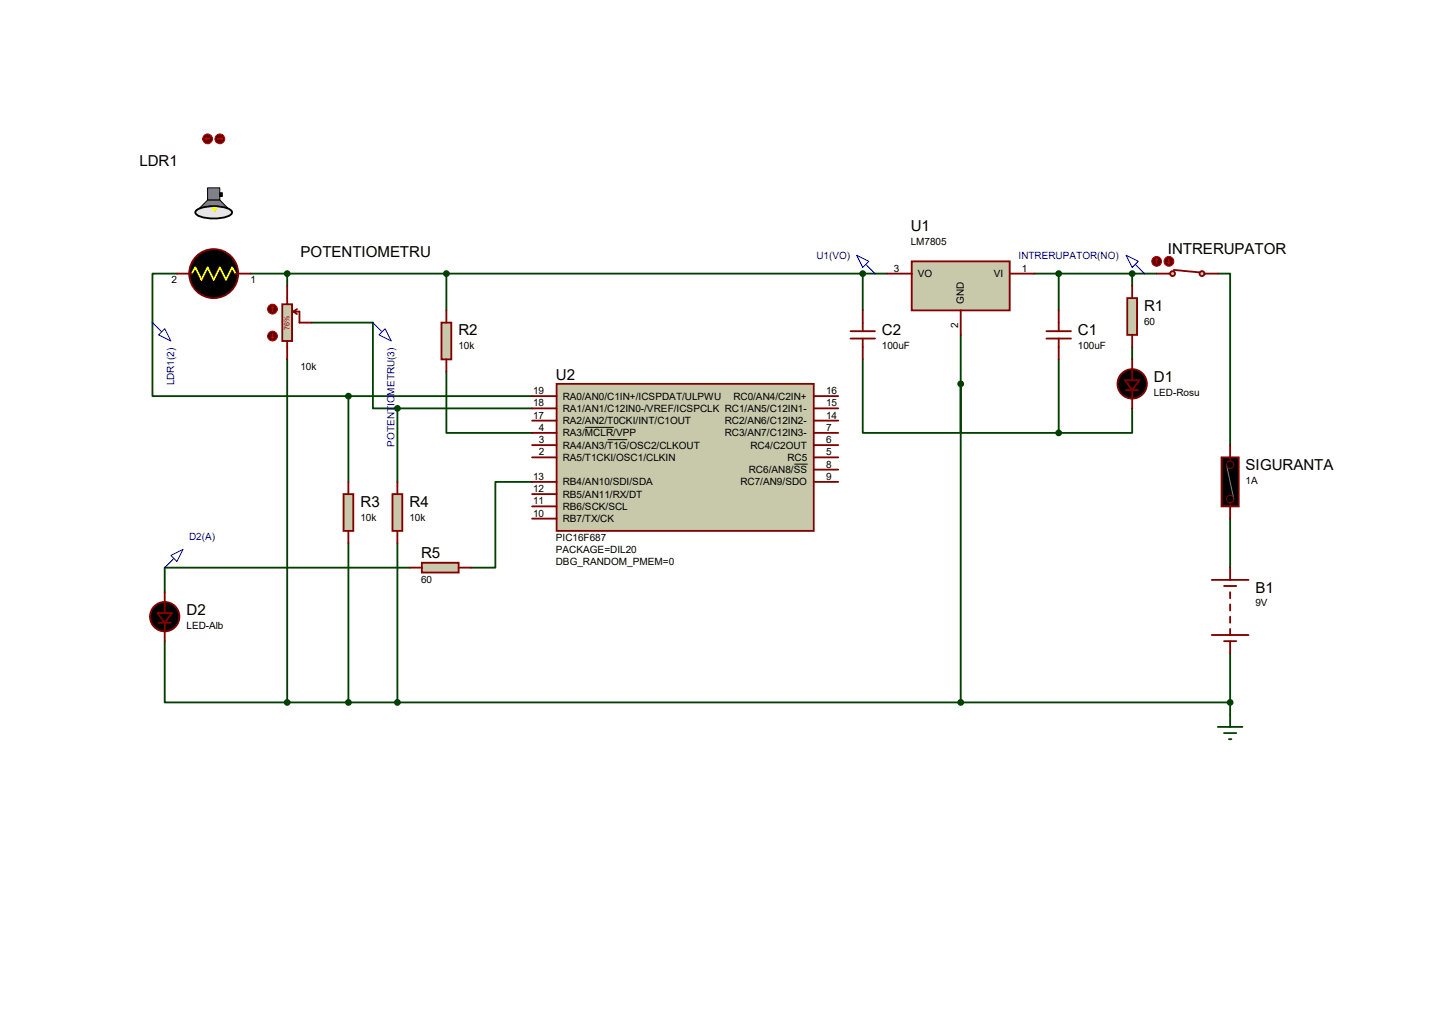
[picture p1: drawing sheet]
<svg xmlns="http://www.w3.org/2000/svg" width="297mm" height="210mm" viewBox="0 0 297 210" stroke-linecap="round" stroke-linejoin="round" font-family="sans-serif">
<g fill="none" stroke="#004000" stroke-width=".38">
<path d="M36.7 56.7h-5.1v25.4h40.7M51.9 56.7h132.1M59.6 56.7v2.6M92.6 56.7v7.6M178.9 56.7v7.6M214.5 56.7h25.4M219.6 56.7v7.6M234.8 56.7v2.6M252.6 56.7h2.5v35.6M59.6 74.5v71.1M64.6 66.9h12.7v17.8h5.1M92.6 77v12.7h17.8"/>
<path d="M178.9 74.5v15.2h20.4v-10.1v10.1h20.3M199.3 69.4v76.2M219.6 74.5v15.2M234.8 72v2.5M72.3 82.1h38.1M72.3 82.1v17.8M82.4 84.7v15.2M82.4 84.7h28M110.4 99.9h-7.7v17.8h-5M234.8 84.7v5h-15.2M72.3 112.6v33M82.4 112.6v33"/>
<path d="M85 117.7h-50.8v5.1M255.1 107.5v10.2M34.2 132.9v12.7h25.4M255.1 135.5v15.2M59.6 145.6h195.5M252.6 150.7h5.1M253.9 152h2.5M254.9 153.2h.5"/>
</g>
<path d="M255.1 92.3v2.5M255.1 105v2.5M255.1 117.7v2.5M251.3 120.2h7.7M251.3 131.7h7.7M253.9 121.5h2.5M253.9 132.9h2.5M255.1 122.8v1.2M255.1 125.3v1.3M255.1 127.8v1.3M255.1 130.4v1.3M255.1 132.9v2.6" fill="none" stroke="#800000" stroke-width=".38"/>
<path d="M253.4 94.8h3.5v10.2h-3.5z" fill="#000" stroke="#800000" stroke-width=".38"/>
<path d="M254.4 96.4l1.5 7.1" fill="none" stroke="#808080" stroke-width=".21"/>
<g fill="none" stroke="#800000" stroke-width=".21">
<path d="M255.1 94.8v.8M255.1 104.2v.8"/>
<circle cx="255.1" cy="96.4" r=".76"/>
<circle cx="255.1" cy="103.5" r=".76"/>
</g>
<g fill="#c8c8aa" stroke="#800000" stroke-width=".38">
<circle cx="243.2" cy="56.7" r=".51"/>
<circle cx="249.3" cy="56.7" r=".51"/>
</g>
<path d="M239.9 56.7h2.8M243.5 56l5.3 .5M249.8 56.7h2.8" fill="none" stroke="#800000" stroke-width=".38"/>
<circle cx="242.4" cy="54.2" r="1.02" fill="#400000" stroke="#f00" stroke-width=".21"/>
<path d="M242.2 54.4l.2 .3M242.4 53.7v1M242.7 54.4l-.3 .3" fill="none" stroke="#f00" stroke-width=".21"/>
<circle cx="239.9" cy="54.2" r="1.02" fill="#400000" stroke="#f00" stroke-width=".21"/>
<path d="M239.9 53.7l.3 .2M239.9 53.7l-.3 .2M239.9 53.7v1" fill="none" stroke="#f00" stroke-width=".21"/>
<path d="M189.1 54.2h20.3v10.1h-20.3z" fill="#c8c8aa" stroke="#800000" stroke-width=".38"/>
<path d="M184 56.7h5.1M209.4 56.7h5.1M176.4 70.2h5.1M176.4 68.7h5.1M178.9 64.3v4.4M178.9 70.2v4.3M199.3 64.3v5.1M217 70.2h5.1M217 68.7h5.1M219.6 64.3v4.4M219.6 70.2v4.3" fill="none" stroke="#800000" stroke-width=".38"/>
<g fill="#004000" stroke="#004000" stroke-width=".38">
<circle cx="255.1" cy="145.6" r=".51"/>
<circle cx="199.3" cy="79.6" r=".51"/>
<circle cx="219.6" cy="56.7" r=".51"/>
</g>
<path d="M177.7 52.9l2.5 1.3-1.3 1.3zM179.7 54.9l1.8 1.8M233.6 52.9l2.5 1.3-1.3 1.3zM235.6 54.9l1.8 1.8" fill="none" stroke="#0000c0" stroke-width=".21"/>
<path d="M115.4 79.6h53.4v30.5h-53.4z" fill="#c8c8aa" stroke="#800000" stroke-width=".38"/>
<g fill="none" stroke="#800000" stroke-width=".38">
<path d="M110.4 82.1h5M110.4 84.7h5M110.4 87.2h5M110.4 89.7h5M110.4 92.3h5M110.4 94.8h5M110.4 99.9h5M168.8 82.1h5.1M168.8 84.7h5.1M168.8 87.2h5.1M168.8 89.7h5.1M168.8 92.3h5.1"/>
<path d="M168.8 94.8h5.1M168.8 97.4h5.1M168.8 99.9h5.1M110.4 107.5h5M110.4 102.4h5M110.4 105h5"/>
</g>
<path d="M121.4 88.6h5.9M126 91.1h4.1M164.8 96.2h2.7" fill="none" stroke="#000" stroke-width=".21"/>
<path d="M233.8 61.8h2v7.6h-2z" fill="#c8c8aa" stroke="#800000" stroke-width=".38"/>
<path d="M234.8 59.3v2.5M234.8 69.4v2.6M234.8 74.5v4.3M233.6 80.9h2.5M234.8 80.9v3.8" fill="none" stroke="#800000" stroke-width=".38"/>
<g fill="#000" stroke="#800000" stroke-width=".38">
<path d="M233.3 78.8h3l-1.5 2.1z"/>
<circle cx="234.8" cy="79.6" r="3"/>
</g>
<g fill="#004000" stroke="#004000" stroke-width=".38">
<circle cx="234.8" cy="56.7" r=".51"/>
<circle cx="219.6" cy="89.7" r=".51"/>
</g>
<path d="M91.6 66.9h2v7.6h-2z" fill="#c8c8aa" stroke="#800000" stroke-width=".38"/>
<path d="M92.6 64.3v2.6M92.6 74.5v2.5" fill="none" stroke="#800000" stroke-width=".38"/>
<circle cx="178.9" cy="56.7" r=".51" fill="#004000" stroke="#004000" stroke-width=".38"/>
<circle cx="44.3" cy="56.7" r="5.1" fill="#000" stroke="#800000" stroke-width=".38"/>
<g fill="#808080" stroke="#000" stroke-width=".21">
<path d="M43.1 38.9h2.5v2.6h-2.5z"/>
<path d="M40.6 43.7l-.1 .3 2.6-2.5h2.5l2.5 2.5a1.6 1.6 0 0 0-1.4-1 8.8 8.8 0 0 0-5.8 .5z"/>
</g>
<path d="M40.6 43.7a7.3 7.3 0 0 1 6.1-.7 1.6 1.6 0 0 1 1.4 1 1.56 1.56 0 0 1-1.4 1 9 9 0 0 1-5.8-.4l-.4-.6z" fill="#e6e6e6" stroke="#000" stroke-width=".38"/>
<path d="M44.1 43h.7l-.1 .7-.1 .1a.67 .67 0 0 1-.5-.8z" fill="#ff0" stroke="#ff0" stroke-width=".21"/>
<path d="M45.6 40h.5v.7h-.5z" fill="#000" stroke="#000" stroke-width=".21"/>
<path d="M39.8 56.7l.7-1.2 1.3 2.5 1.3-2.5 1.2 2.5 1.3-2.5 1.3 2.5 1.2-2.5 .8 1.2" fill="none" stroke="#f1fc27" stroke-width=".38"/>
<path d="M36.7 56.7h3.1M48.9 56.7h3" fill="none" stroke="#800000" stroke-width=".38"/>
<circle cx="45.6" cy="28.8" r="1.02" fill="#400000" stroke="#f00" stroke-width=".21"/>
<path d="M45.1 28.8h1M45.8 28.5l.3 .3M46.1 28.8l-.3 .2" fill="none" stroke="#f00" stroke-width=".21"/>
<circle cx="43.1" cy="28.8" r="1.02" fill="#400000" stroke="#f00" stroke-width=".21"/>
<path d="M42.5 28.8l.3 .2M42.5 28.8h1.1M42.8 28.5l-.3 .3" fill="none" stroke="#f00" stroke-width=".21"/>
<g fill="#004000" stroke="#004000" stroke-width=".38">
<circle cx="92.6" cy="56.7" r=".51"/>
<circle cx="199.3" cy="145.6" r=".51"/>
</g>
<path d="M71.2 102.4h2.1v7.7h-2.1z" fill="#c8c8aa" stroke="#800000" stroke-width=".38"/>
<path d="M72.3 99.9v2.5M72.3 110.1v2.5" fill="none" stroke="#800000" stroke-width=".38"/>
<path d="M81.4 102.4h2v7.7h-2z" fill="#c8c8aa" stroke="#800000" stroke-width=".38"/>
<path d="M82.4 99.9v2.5M82.4 110.1v2.5" fill="none" stroke="#800000" stroke-width=".38"/>
<g fill="#004000" stroke="#004000" stroke-width=".38">
<circle cx="82.4" cy="145.6" r=".51"/>
<circle cx="72.3" cy="82.1" r=".51"/>
<circle cx="82.4" cy="84.7" r=".51"/>
</g>
<path d="M31.6 66.9l1.8 1.8M32.9 69.4l1.3-1.2 1.2 2.5zM77.3 66.9l1.8 1.8M78.6 69.4l1.3-1.2 1.3 2.5z" fill="none" stroke="#0000c0" stroke-width=".21"/>
<path d="M58.5 63.1h2.1v7.6h-2.1z" fill="#c8c8aa" stroke="#800000" stroke-width=".38"/>
<path d="M59.6 59.3v3.8M59.6 70.7v3.8M60.8 64.6l.8 .5M60.8 64.6h1.3v2.3h2.5M61.6 64.1l-.8 .5" fill="none" stroke="#800000" stroke-width=".38"/>
<circle cx="56.5" cy="64.1" r="1.02" fill="#400000" stroke="#f00" stroke-width=".21"/>
<path d="M56.5 63.6l-.2 .2M56.5 63.6l.3 .2M56.5 63.6v1" fill="none" stroke="#f00" stroke-width=".21"/>
<circle cx="56.5" cy="69.7" r="1.02" fill="#400000" stroke="#f00" stroke-width=".21"/>
<path d="M56.3 69.9l.2 .3M56.5 69.2v1M56.8 69.9l-.3 .3" fill="none" stroke="#f00" stroke-width=".21"/>
<g fill="#004000" stroke="#004000" stroke-width=".38">
<circle cx="59.6" cy="56.7" r=".51"/>
<circle cx="72.3" cy="145.6" r=".51"/>
</g>
<g fill="#000" stroke="#800000" stroke-width=".38">
<path d="M32.6 127.1h3.1l-1.5 2z"/>
<circle cx="34.2" cy="127.8" r="3"/>
</g>
<path d="M32.9 129.1h2.5M34.2 122.8v4.3M34.2 129.1v3.8" fill="none" stroke="#800000" stroke-width=".38"/>
<path d="M87.5 116.7h7.6v2h-7.6z" fill="#c8c8aa" stroke="#800000" stroke-width=".38"/>
<path d="M85 117.7h2.5M95.1 117.7h2.6" fill="none" stroke="#800000" stroke-width=".38"/>
<circle cx="59.6" cy="145.6" r=".51" fill="#004000" stroke="#004000" stroke-width=".38"/>
<path d="M35.4 115.1l2.6-1.2-1.3 2.5zM35.9 115.9l-1.7 1.8" fill="none" stroke="#0000c0" stroke-width=".21"/>
<g font-size="3.1">
<text x="28.9" y="34.4">LDR1</text>
<text x="188.9" y="48">U1</text>
<text x="62.3" y="53.3">POTENTIOMETRU</text>
<text x="242.2" y="52.6">INTRERUPATOR</text>
<text x="237.3" y="64.5">R1</text>
<text x="95.1" y="69.6">R2</text>
<text x="182.9" y="69.6">C2</text>
<text x="223.6" y="69.6">C1</text>
<text x="115.3" y="78.7">U2</text>
<text x="239.3" y="79.2">D1</text>
<text x="258.4" y="97.5">SIGURANTA</text>
<text x="74.8" y="105.1">R3</text>
<text x="84.9" y="105.1">R4</text>
<text x="87.3" y="115.8">R5</text>
<text x="260.4" y="122.9">B1</text>
<text x="38.7" y="127.4">D2</text>
</g>
<g font-size="2.1" fill="#0000c0">
<text x="169.3" y="53.6">U1(VO)</text>
<text x="211.2" y="53.6">INTRERUPATOR(NO)</text>
<text x="36.1" y="79.9" transform="rotate(-90 36.1 79.9)">LDR1(2)</text>
<text x="81.8" y="92.6" transform="rotate(-90 81.8 92.6)">POTENTIOMETRU(3)</text>
<text x="39.2" y="112.1">D2(A)</text>
</g>
<g font-size="2.1">
<text x="188.9" y="50.8">LM7805</text>
<text x="35.6" y="58.6">2</text>
<text x="51.9" y="58.6">1</text>
<text x="185.4" y="56.3">3</text>
<text x="190.4" y="57.4">VO</text>
<text x="206.2" y="57.4">VI</text>
<text x="212" y="56.3">1</text>
<text x="199.9" y="63.1" transform="rotate(-90 199.9 63.1)">GND</text>
<text x="198.8" y="68" transform="rotate(-90 198.8 68)">2</text>
<text x="237.3" y="67.4">60</text>
<text x="62.3" y="76.6">10k</text>
<text x="95.1" y="72.4">10k</text>
<text x="182.9" y="72.4">100uF</text>
<text x="223.6" y="72.4">100uF</text>
<text x="110.6" y="81.7">19</text>
<text x="116.7" y="82.8">RA0/AN0/C1IN+/ICSPDAT/ULPWU</text>
<text x="152.1" y="82.8">RC0/AN4/C2IN+</text>
<text x="171.3" y="81.7">16</text>
<text x="239.3" y="82.1">LED-Rosu</text>
<text x="110.6" y="84.2">18</text>
<text x="110.6" y="86.8">17</text>
<text x="111.8" y="89.3">4</text>
<text x="116.7" y="85.4">RA1/AN1/C12IN0-/VREF/ICSPCLK RC1/AN5/C12IN1-</text>
<text x="116.7" y="87.9">RA2/AN2/T0CKI/INT/C1OUT</text>
<text x="150.3" y="87.9">RC2/AN6/C12IN2-</text>
<text x="171.3" y="84.2">15</text>
<text x="171.3" y="86.8">14</text>
<text x="171.3" y="89.3">7</text>
<text x="111.8" y="91.9">3</text>
<text x="111.8" y="94.4">2</text>
<text x="116.7" y="93">RA4/AN3/T1G/OSC2/CLKOUT</text>
<text x="116.7" y="95.5">RA5/T1CKI/OSC1/CLKIN</text>
<text x="116.7" y="90.5">RA3/MCLR/VPP</text>
<text x="150.3" y="90.5">RC3/AN7/C12IN3-</text>
<text x="155.7" y="93">RC4/C2OUT</text>
<text x="163.3" y="95.5">RC5</text>
<text x="171.3" y="91.9">6</text>
<text x="171.3" y="94.4">5</text>
<text x="110.6" y="99.5">13</text>
<text x="116.7" y="100.6">RB4/AN10/SDI/SDA</text>
<text x="153.6" y="100.6">RC7/AN9/SDO</text>
<text x="155.3" y="98.1">RC6/AN8/SS</text>
<text x="171.3" y="96.9">8</text>
<text x="171.3" y="99.5">9</text>
<text x="258.4" y="100.4">1A</text>
<text x="74.8" y="107.9">10k</text>
<text x="84.9" y="107.9">10k</text>
<text x="110.6" y="107.1">10</text>
<text x="110.6" y="102">12</text>
<text x="110.6" y="104.6">11</text>
<text x="116.7" y="103.2">RB5/AN11/RX/DT</text>
<text x="116.7" y="105.7">RB6/SCK/SCL</text>
<text x="115.3" y="112.1">PIC16F687</text>
<text x="116.7" y="108.2">RB7/TX/CK</text>
<text x="115.3" y="114.7">PACKAGE=DIL20</text>
<text x="115.3" y="117.2">DBG_RANDOM_PMEM=0</text>
<text x="87.3" y="120.8">60</text>
<text x="260.4" y="125.7">9V</text>
<text x="38.7" y="130.3">LED-Alb</text>
</g>
<text font-size="1.5" fill="#c00000" x="60" y="68.4" transform="rotate(-90 60 68.4)">76%</text>
</svg>
